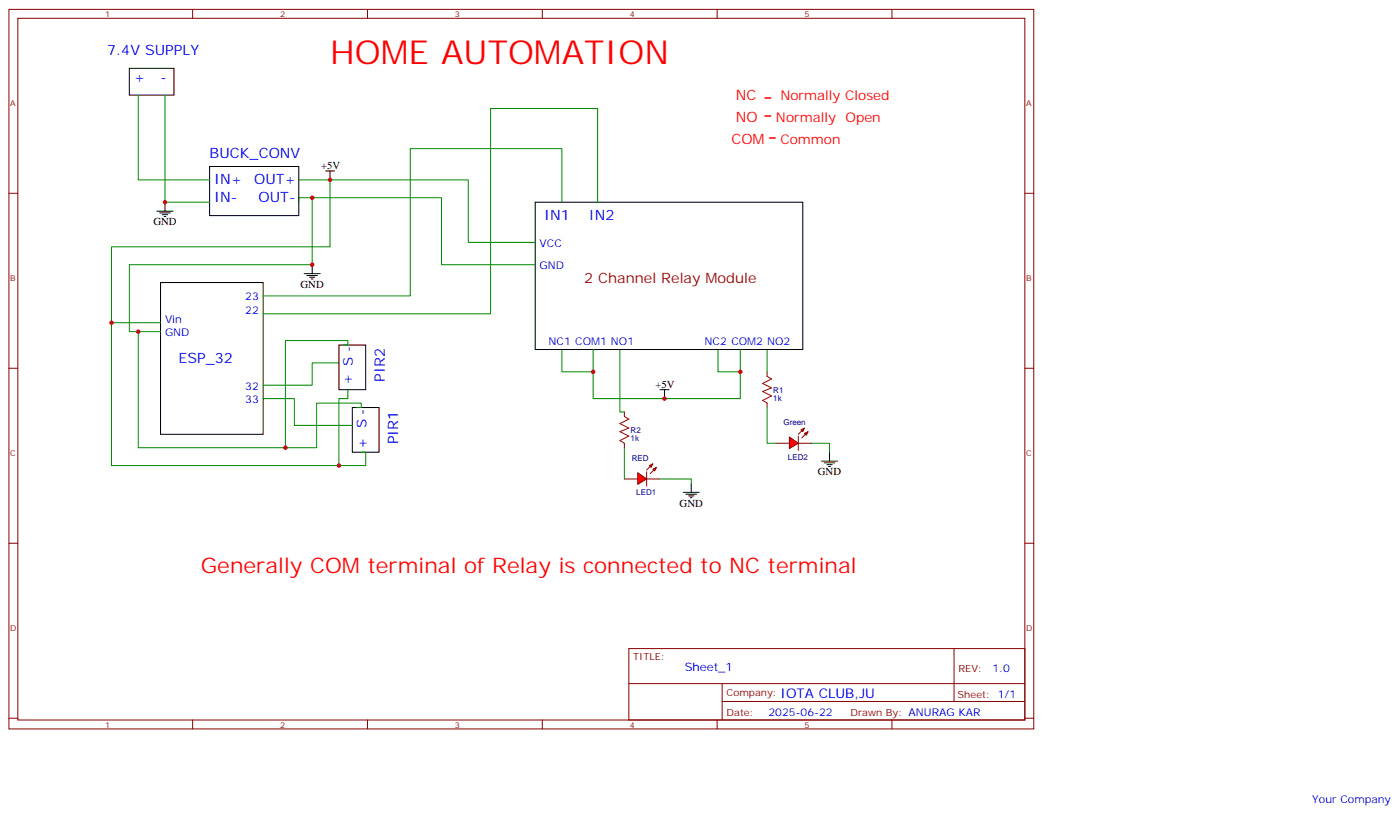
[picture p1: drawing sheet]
<svg xmlns="http://www.w3.org/2000/svg" width="554mm" height="322mm" viewBox="0 0 554 322" stroke-linecap="round" stroke-linejoin="round" font-family="sans-serif">
<g fill="none" stroke="#870000" stroke-width=".4">
<path d="M3.5 3.7h405.4v284.3h-405.4zM7.1 7.2h398.2v277.3h-398.2zM76.2 3.7v3.5M145.3 3.7v3.5M214.5 3.7v3.5M283.6 3.7v3.5M352.8 3.7v3.5M3.5 76.4h3.6M405.3 76.4h3.6M3.5 145.5h3.6M303.4 146.9v1.8M303.4 159.3v1.7"/>
<path d="M405.3 145.5h3.6M246.9 162.8v1.8M246.9 175.2v1.7M3.5 214.7h3.6M405.3 214.7h3.6M248.7 256.3h156.6v28.2h-156.6zM377.3 256.3v20.9M248.7 270.1h156.5M285.6 277.2h119.6M285.6 270.1v14.2M3.5 283.8h3.6M76.2 284.5v3.5"/>
<path d="M145.3 284.5v3.5M214.5 284.5v3.5M283.6 284.5v3.5M352.8 284.5v3.5M405.3 283.8h3.6"/>
</g>
<g fill="none" stroke="#000" stroke-width=".4">
<path d="M51.2 27h17.6v10.6h-17.6zM65.3 79.9v3.5M82.9 65.8h35.3v19.4h-35.3zM128.8 67.6h3.5M130.5 67.6v3.5M211.7 79.9h105.8v58.2h-105.8zM62.1 83.4h6.3M63.1 84.1h4.3M64.2 84.8h2.1M64.9 85.5h.7M63.5 111.7h40.6v59.9h-40.6zM120.3 108.1h6.3"/>
<path d="M121.4 108.8h4.2M122.4 109.5h2.1M123.1 110.2h.7M123.5 104.6v3.5M134.1 136.3h10.5v17.7h-10.5zM261.1 154h3.5M262.8 154v3.5M139.3 161h10.6v17.7h-10.6zM270.2 194.6h6.4M271.3 195.3h4.2M272.3 196h2.2M273 196.7h.8"/>
<path d="M273.4 191v3.6"/>
</g>
<g fill="none" stroke="#008700" stroke-width=".4">
<path d="M54.7 37.6v33.5h28.2M65.3 37.6v42.3h17.6M118.2 71.1h12.3v26.4h-86.4v30h19.4M118.2 79.9v-1.8h5.3v26.5h-72.3v26.5h12.3M123.5 78.1h51.1v26.5h37.1M130.5 71.1h54.7v24.7h26.5M222.2 79.9v-21.2h-59.9v58.2h-58.2M236.4 79.9v-37h-42.4v81.1h-89.9M44.1 127.5v56.5h100.5v-5.3h-1.7M54.7 131.1v45.8h70.5v-17.6h17.7v1.7h-1.8M135.8 136.3h1.8v-1.7h-24.7v42.3M222.2 138.1v8.8h12.4v10.6h58.2v-10.6"/>
<path d="M234.6 138.1v8.8M245.2 138.1v24.7h1.7M284 138.1v8.8h8.8M292.8 138.1v8.8M303.4 138.1v8.8M104.1 157.5h12.3v10.6h22.9M134.1 143.4h-10.6v8.8h-19.4M137.6 154v3.5h-3.5v26.5"/>
</g>
<path d="M303.4 148.7l1.8 1.1-3.6 1.7 3.6 1.8-3.6 1.4 3.6 1.8-3.6 1.7 1.8 1.1M246.9 164.6l1.8 1-3.5 1.8 3.5 1.8-3.5 1.4 3.5 1.7-3.5 1.8 1.7 1.1" fill="none" stroke="#a10000" stroke-width=".4"/>
<g fill="#f00" stroke="#870000" stroke-width=".4">
<path d="M252.2 186.8l3.6 2.5-3.6 2.1z"/>
<path d="M255.8 186.4v5.7z"/>
</g>
<g fill="#870000" stroke="#870000" stroke-width=".4">
<path d="M255.8 185.7l1.4-1.4z"/>
<path d="M257.2 187.1l1.4-1.4z"/>
</g>
<g fill="#f00" stroke="#870000" stroke-width=".4">
<path d="M256.8 184l1.4-.7-.7 1.4z"/>
<path d="M258.2 185.4l1.4-.7-.7 1.4z"/>
</g>
<path d="M246.9 189.3h5.3M255.8 189.3h5.3" fill="none" stroke="#870000" stroke-width=".4"/>
<g fill="#f00" stroke="#870000" stroke-width=".4">
<path d="M312.2 172.7l3.5 2.5-3.5 2.1z"/>
<path d="M315.7 172.3v5.7z"/>
</g>
<g fill="#870000" stroke="#870000" stroke-width=".4">
<path d="M315.7 171.6l1.4-1.4z"/>
<path d="M318.6 171.6l-1.5 1.4z"/>
</g>
<g fill="#f00" stroke="#870000" stroke-width=".4">
<path d="M316.8 169.9l1.4-.7-.7 1.4z"/>
<path d="M318.2 171.3l1.4-.7-.7 1.4z"/>
</g>
<path d="M306.9 175.2h5.3M315.7 175.2h5.3" fill="none" stroke="#870000" stroke-width=".4"/>
<path d="M246.9 176.9v12.4M303.4 161v14.2h3.5M321 175.2h7.1v3.5M261.1 189.3h12.3v1.7" fill="none" stroke="#008700" stroke-width=".4"/>
<path d="M328.1 178.7v3.5M324.9 182.2h6.4M326 182.9h4.2M327 183.6h2.1M327.7 184.3h.7" fill="none" stroke="#000" stroke-width=".4"/>
<g fill="#c00">
<circle cx="54.7" cy="131.1" r=".88"/>
<circle cx="44.1" cy="127.5" r=".88"/>
<circle cx="134.1" cy="184" r=".88"/>
<circle cx="112.9" cy="176.9" r=".88"/>
<circle cx="130.5" cy="71.1" r=".88"/>
<circle cx="123.5" cy="78.1" r=".88"/>
<circle cx="292.8" cy="146.9" r=".88"/>
<circle cx="234.6" cy="146.9" r=".88"/>
<circle cx="65.3" cy="79.9" r=".88"/>
<circle cx="262.8" cy="157.5" r=".88"/>
<circle cx="123.5" cy="104.6" r=".88"/>
</g>
<text font-size="13.1" fill="#f00" x="130.5" y="25.2">HOME AUTOMATION</text>
<g font-size="9.5" fill="#f00">
<text x="301.6" y="41.1">-</text>
<text x="301.6" y="48.2">-</text>
<text x="303.4" y="57">-</text>
</g>
<text font-size="8.5" fill="#f00" x="79.4" y="226.3">Generally COM terminal of Relay is connected to NC terminal</text>
<g font-size="5.6" fill="#00f">
<text x="42.3" y="21.7">7.4V SUPPLY</text>
<text x="52.9" y="32.3">+</text>
<text x="82.9" y="62.3">BUCK_CONV</text>
<text x="84.7" y="72.8">IN+</text>
<text x="100.5" y="72.8">OUT+</text>
<text x="84.7" y="79.9">IN-</text>
<text x="102.3" y="79.9">OUT-</text>
<text x="215.2" y="87">IN1</text>
<text x="232.8" y="87">IN2</text>
<text x="70.6" y="143.4">ESP_32</text>
<text x="139.3" y="152.2" transform="rotate(-90 139.3 152.2)">+ S -</text>
<text x="152.2" y="150.9" transform="rotate(-90 152.2 150.9)">PIR2</text>
<text x="145.1" y="177.5" transform="rotate(-90 145.1 177.5)">+ S -</text>
<text x="157.4" y="175.6" transform="rotate(-90 157.4 175.6)">PIR1</text>
</g>
<g font-size="5.6" fill="#f00">
<text x="291" y="39.3">NC</text>
<text x="291" y="48.2">NO</text>
<text x="289.3" y="57">COM</text>
</g>
<text font-size="5.6" fill="#900" x="231.1" y="111.7">2 Channel Relay Module</text>
<g font-size="5.3" fill="#00f">
<text x="63.5" y="32.3">-</text>
<text x="308.7" y="275.7">IOTA CLUB,JU</text>
</g>
<g font-size="5.3" fill="#f00">
<text x="308.7" y="39.3">Normally Closed</text>
<text x="306.9" y="48.2">Normally</text>
<text x="334.4" y="48.2">Open</text>
<text x="308.7" y="57">Common</text>
</g>
<text font-size="4.6" fill="#00f" x="270.8" y="265.3">Sheet_1</text>
<g font-size="4.2">
<text x="127" y="66.9">+5V</text>
<text x="60.7" y="89.1">GND</text>
<text x="118.9" y="113.8">GND</text>
<text x="259.3" y="153.3">+5V</text>
<text x="323.5" y="187.9">GND</text>
<text x="268.8" y="200.2">GND</text>
</g>
<g font-size="4.2" fill="#00f">
<text x="213.4" y="97.5">VCC</text>
<text x="213.4" y="106.4">GND</text>
<text x="97" y="118.7">23</text>
<text x="97" y="124">22</text>
<text x="65.3" y="127.5">Vin</text>
<text x="65.3" y="132.8">GND</text>
<text x="217" y="136.3">NC1 COM1 NO1</text>
<text x="278.7" y="136.3">NC2 COM2 NO2</text>
<text x="97" y="154">32</text>
<text x="97" y="159.3">33</text>
<text x="392.5" y="265.6">1.0</text>
<text x="304" y="282.9">2025-06-22</text>
<text x="519" y="317.5">Your Company</text>
</g>
<g font-size="3.9" fill="#800">
<text x="250.5" y="260.9">TITLE:</text>
<text x="379.1" y="265.6">REV:</text>
<text x="287.4" y="275.1">Company:</text>
<text x="378.7" y="275.7">Sheet: 1/1</text>
<text x="287.4" y="282.8">Date:</text>
<text x="336.4" y="282.8">Drawn By: ANURAG KAR</text>
</g>
<g font-size="3.2" fill="#800">
<text x="41.6" y="6.7">1</text>
<text x="110.8" y="6.7">2</text>
<text x="179.9" y="6.7">3</text>
<text x="249.1" y="6.7">4</text>
<text x="318.2" y="6.7">5</text>
<text x="4.1" y="41.8">A</text>
<text x="405.9" y="41.8">A</text>
<text x="4.1" y="110.9">B</text>
<text x="405.9" y="110.9">B</text>
<text x="4.1" y="180.1">C</text>
<text x="405.9" y="180.1">C</text>
<text x="4.1" y="249.2">D</text>
<text x="405.9" y="249.2">D</text>
<text x="41.6" y="287.5">1</text>
<text x="110.8" y="287.5">2</text>
<text x="179.9" y="287.5">3</text>
<text x="249.1" y="287.5">4</text>
<text x="318.2" y="287.5">5</text>
</g>
<g font-size="3.2" fill="#000080">
<text x="305.9" y="155.1">R1</text>
<text x="305.9" y="158.3">1k</text>
<text x="249.4" y="171">R2</text>
<text x="309.9" y="168.1">Green</text>
<text x="249.4" y="174.2">1k</text>
<text x="249.9" y="182.2">RED</text>
<text x="311.6" y="181.6">LED2</text>
<text x="251.6" y="195.7">LED1</text>
</g>
</svg>
